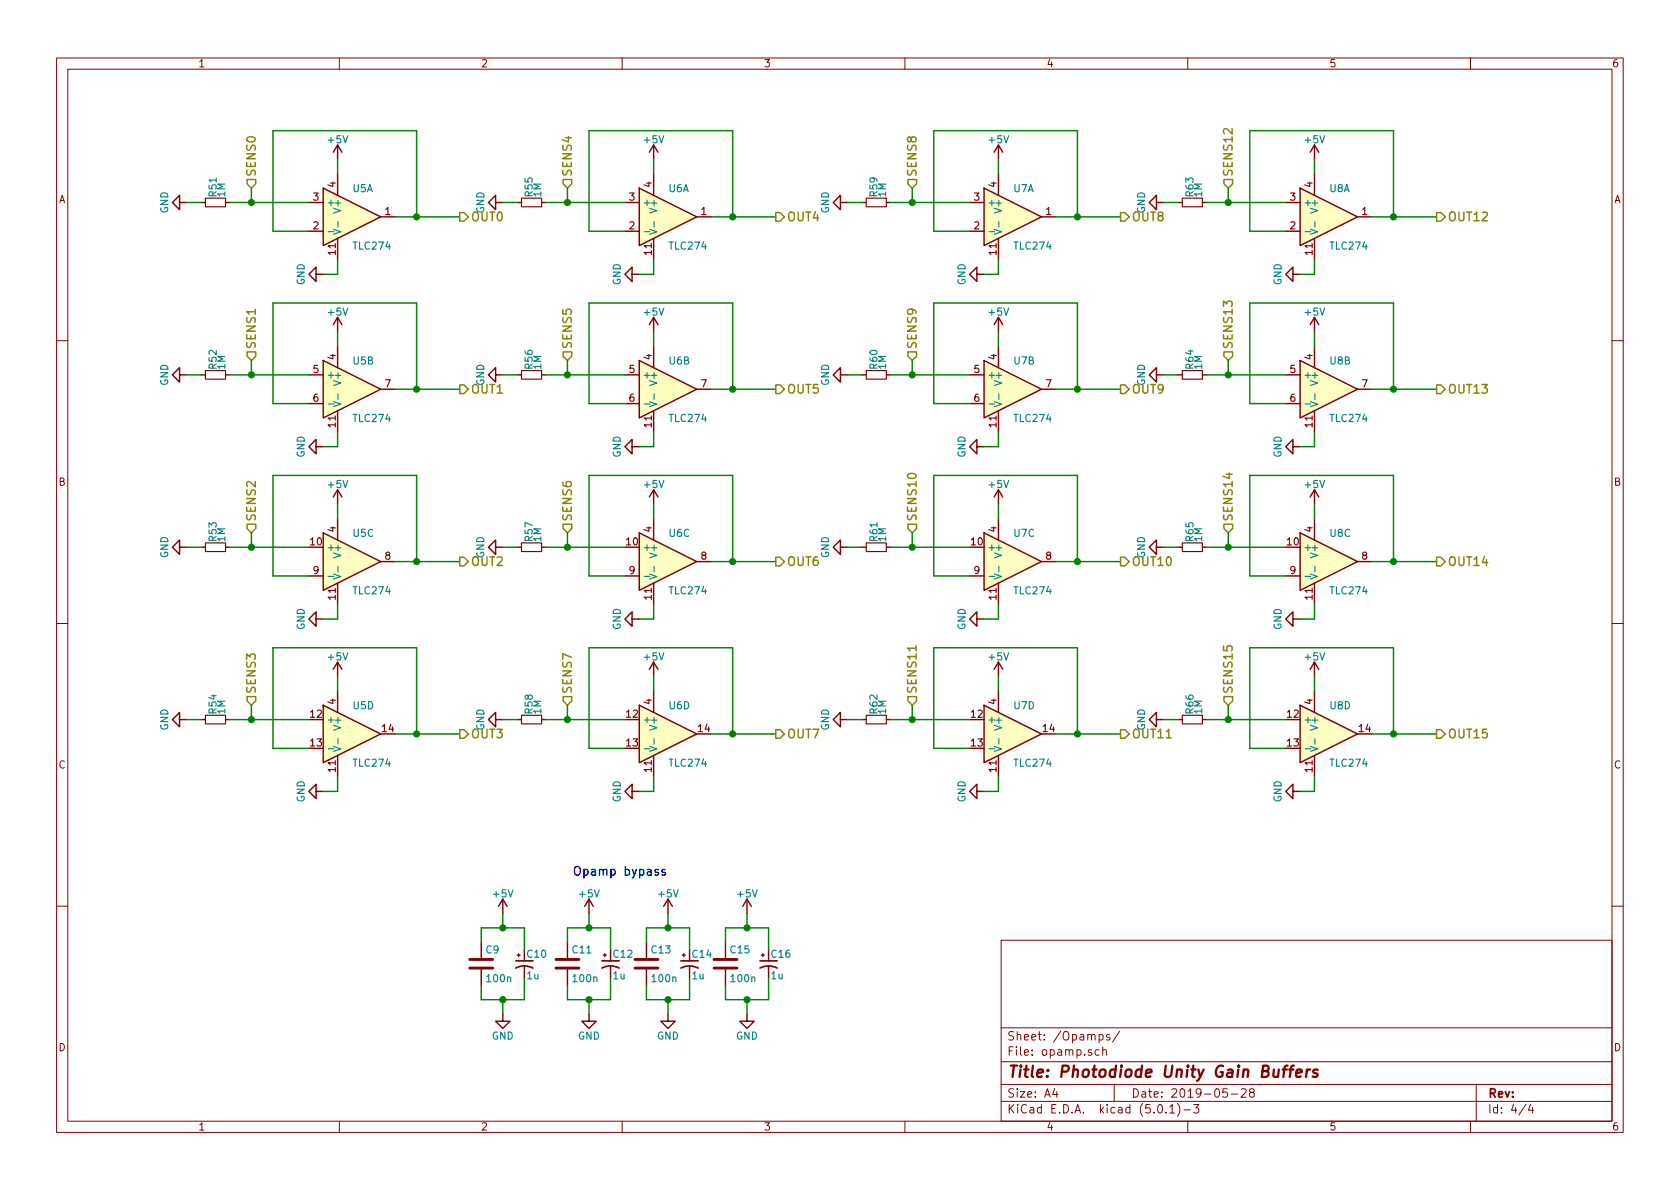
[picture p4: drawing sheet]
EESchema Schematic File Version 4
LIBS:reactive_table-cache
EELAYER 26 0
EELAYER END
$Descr A4 11693 8268
encoding utf-8
Sheet 4 4
Title "Photodiode Unity Gain Buffers"
Date "2019-05-28"
Rev ""
Comp ""
Comment1 ""
Comment2 ""
Comment3 ""
Comment4 ""
$EndDescr
$Comp
L linear:TLC274 U5
U 1 1
P 2450 1500
F 0 "U5" H 2450 1700 50  0000 L CNN
F 1 "TLC274" H 2450 1300 50  0000 L CNN
F 2 "Housings_SSOP:TSSOP-14_4.4x5mm_Pitch0.65mm" H 2400 1600 50  0001 C CNN
F 3 "" H 2500 1700 50  0001 C CNN
	1    2450 1500
	1    0    0    -1  
$EndComp
$Comp
L linear:TLC274 U5
U 2 1
P 2450 2700
F 0 "U5" H 2450 2900 50  0000 L CNN
F 1 "TLC274" H 2450 2500 50  0000 L CNN
F 2 "Housings_SSOP:TSSOP-14_4.4x5mm_Pitch0.65mm" H 2400 2800 50  0001 C CNN
F 3 "" H 2500 2900 50  0001 C CNN
	2    2450 2700
	1    0    0    -1  
$EndComp
$Comp
L linear:TLC274 U5
U 3 1
P 2450 3900
F 0 "U5" H 2450 4100 50  0000 L CNN
F 1 "TLC274" H 2450 3700 50  0000 L CNN
F 2 "Housings_SSOP:TSSOP-14_4.4x5mm_Pitch0.65mm" H 2400 4000 50  0001 C CNN
F 3 "" H 2500 4100 50  0001 C CNN
	3    2450 3900
	1    0    0    -1  
$EndComp
$Comp
L linear:TLC274 U5
U 4 1
P 2450 5100
F 0 "U5" H 2450 5300 50  0000 L CNN
F 1 "TLC274" H 2450 4900 50  0000 L CNN
F 2 "Housings_SSOP:TSSOP-14_4.4x5mm_Pitch0.65mm" H 2400 5200 50  0001 C CNN
F 3 "" H 2500 5300 50  0001 C CNN
	4    2450 5100
	1    0    0    -1  
$EndComp
$Comp
L power:GND #PWR071
U 1 1
P 2250 5500
F 0 "#PWR071" H 2250 5250 50  0001 C CNN
F 1 "GND" H 2250 5350 50  0000 C CNN
F 2 "" H 2250 5500 50  0001 C CNN
F 3 "" H 2250 5500 50  0001 C CNN
	1    2250 5500
	0    1    1    0   
$EndComp
$Comp
L power:GND #PWR072
U 1 1
P 2250 4300
F 0 "#PWR072" H 2250 4050 50  0001 C CNN
F 1 "GND" H 2250 4150 50  0000 C CNN
F 2 "" H 2250 4300 50  0001 C CNN
F 3 "" H 2250 4300 50  0001 C CNN
	1    2250 4300
	0    1    1    0   
$EndComp
$Comp
L power:GND #PWR073
U 1 1
P 2250 3100
F 0 "#PWR073" H 2250 2850 50  0001 C CNN
F 1 "GND" H 2250 2950 50  0000 C CNN
F 2 "" H 2250 3100 50  0001 C CNN
F 3 "" H 2250 3100 50  0001 C CNN
	1    2250 3100
	0    1    1    0   
$EndComp
$Comp
L power:GND #PWR074
U 1 1
P 2250 1900
F 0 "#PWR074" H 2250 1650 50  0001 C CNN
F 1 "GND" H 2250 1750 50  0000 C CNN
F 2 "" H 2250 1900 50  0001 C CNN
F 3 "" H 2250 1900 50  0001 C CNN
	1    2250 1900
	0    1    1    0   
$EndComp
$Comp
L power:+5V #PWR075
U 1 1
P 2350 4700
F 0 "#PWR075" H 2350 4550 50  0001 C CNN
F 1 "+5V" H 2350 4840 50  0000 C CNN
F 2 "" H 2350 4700 50  0001 C CNN
F 3 "" H 2350 4700 50  0001 C CNN
	1    2350 4700
	1    0    0    -1  
$EndComp
$Comp
L power:+5V #PWR076
U 1 1
P 2350 3500
F 0 "#PWR076" H 2350 3350 50  0001 C CNN
F 1 "+5V" H 2350 3640 50  0000 C CNN
F 2 "" H 2350 3500 50  0001 C CNN
F 3 "" H 2350 3500 50  0001 C CNN
	1    2350 3500
	1    0    0    -1  
$EndComp
$Comp
L power:+5V #PWR077
U 1 1
P 2350 2300
F 0 "#PWR077" H 2350 2150 50  0001 C CNN
F 1 "+5V" H 2350 2440 50  0000 C CNN
F 2 "" H 2350 2300 50  0001 C CNN
F 3 "" H 2350 2300 50  0001 C CNN
	1    2350 2300
	1    0    0    -1  
$EndComp
$Comp
L power:+5V #PWR078
U 1 1
P 2350 1100
F 0 "#PWR078" H 2350 950 50  0001 C CNN
F 1 "+5V" H 2350 1240 50  0000 C CNN
F 2 "" H 2350 1100 50  0001 C CNN
F 3 "" H 2350 1100 50  0001 C CNN
	1    2350 1100
	1    0    0    -1  
$EndComp
Wire Wire Line
	2350 1200 2350 1100
Wire Wire Line
	2350 2300 2350 2400
Wire Wire Line
	2350 3500 2350 3600
Wire Wire Line
	2350 4700 2350 4800
$Comp
L Device:R_Small R51
U 1 1
P 1500 1400
F 0 "R51" H 1530 1420 50  0000 L CNN
F 1 "1M" H 1530 1360 50  0000 L CNN
F 2 "Resistors_SMD:R_0805_HandSoldering" H 1500 1400 50  0001 C CNN
F 3 "" H 1500 1400 50  0001 C CNN
	1    1500 1400
	0    -1   -1   0   
$EndComp
$Comp
L power:GND #PWR079
U 1 1
P 1300 1400
F 0 "#PWR079" H 1300 1150 50  0001 C CNN
F 1 "GND" H 1300 1250 50  0000 C CNN
F 2 "" H 1300 1400 50  0001 C CNN
F 3 "" H 1300 1400 50  0001 C CNN
	1    1300 1400
	0    1    1    0   
$EndComp
Wire Wire Line
	1300 1400 1400 1400
Wire Wire Line
	2750 1500 2900 1500
Wire Wire Line
	2900 1500 2900 900 
Wire Wire Line
	2900 900  1900 900 
Wire Wire Line
	1900 900  1900 1600
Wire Wire Line
	1900 1600 2150 1600
Connection ~ 2900 1500
$Comp
L Device:R_Small R52
U 1 1
P 1500 2600
F 0 "R52" H 1530 2620 50  0000 L CNN
F 1 "1M" H 1530 2560 50  0000 L CNN
F 2 "Resistors_SMD:R_0805_HandSoldering" H 1500 2600 50  0001 C CNN
F 3 "" H 1500 2600 50  0001 C CNN
	1    1500 2600
	0    -1   -1   0   
$EndComp
$Comp
L power:GND #PWR080
U 1 1
P 1300 2600
F 0 "#PWR080" H 1300 2350 50  0001 C CNN
F 1 "GND" H 1300 2450 50  0000 C CNN
F 2 "" H 1300 2600 50  0001 C CNN
F 3 "" H 1300 2600 50  0001 C CNN
	1    1300 2600
	0    1    1    0   
$EndComp
Wire Wire Line
	1300 2600 1400 2600
$Comp
L Device:R_Small R53
U 1 1
P 1500 3800
F 0 "R53" H 1530 3820 50  0000 L CNN
F 1 "1M" H 1530 3760 50  0000 L CNN
F 2 "Resistors_SMD:R_0805_HandSoldering" H 1500 3800 50  0001 C CNN
F 3 "" H 1500 3800 50  0001 C CNN
	1    1500 3800
	0    -1   -1   0   
$EndComp
Wire Wire Line
	1600 3800 1750 3800
$Comp
L power:GND #PWR081
U 1 1
P 1300 3800
F 0 "#PWR081" H 1300 3550 50  0001 C CNN
F 1 "GND" H 1300 3650 50  0000 C CNN
F 2 "" H 1300 3800 50  0001 C CNN
F 3 "" H 1300 3800 50  0001 C CNN
	1    1300 3800
	0    1    1    0   
$EndComp
Wire Wire Line
	1300 3800 1400 3800
$Comp
L Device:R_Small R54
U 1 1
P 1500 5000
F 0 "R54" H 1530 5020 50  0000 L CNN
F 1 "1M" H 1530 4960 50  0000 L CNN
F 2 "Resistors_SMD:R_0805_HandSoldering" H 1500 5000 50  0001 C CNN
F 3 "" H 1500 5000 50  0001 C CNN
	1    1500 5000
	0    -1   -1   0   
$EndComp
Wire Wire Line
	1600 5000 1750 5000
$Comp
L power:GND #PWR082
U 1 1
P 1300 5000
F 0 "#PWR082" H 1300 4750 50  0001 C CNN
F 1 "GND" H 1300 4850 50  0000 C CNN
F 2 "" H 1300 5000 50  0001 C CNN
F 3 "" H 1300 5000 50  0001 C CNN
	1    1300 5000
	0    1    1    0   
$EndComp
Wire Wire Line
	1300 5000 1400 5000
Wire Wire Line
	2750 2700 2900 2700
Wire Wire Line
	2750 3900 2900 3900
Wire Wire Line
	2750 5100 2900 5100
Wire Wire Line
	2900 2700 2900 2100
Wire Wire Line
	2900 2100 1900 2100
Wire Wire Line
	1900 2100 1900 2800
Wire Wire Line
	1900 2800 2150 2800
Connection ~ 2900 2700
Wire Wire Line
	2250 1900 2350 1900
Wire Wire Line
	2350 1900 2350 1800
Wire Wire Line
	2250 3100 2350 3100
Wire Wire Line
	2350 3100 2350 3000
Wire Wire Line
	2250 4300 2350 4300
Wire Wire Line
	2350 4300 2350 4200
Wire Wire Line
	2250 5500 2350 5500
Wire Wire Line
	2350 5500 2350 5400
Wire Wire Line
	2900 3900 2900 3300
Wire Wire Line
	2900 3300 1900 3300
Wire Wire Line
	1900 3300 1900 4000
Wire Wire Line
	1900 4000 2150 4000
Connection ~ 2900 3900
Wire Wire Line
	2900 5100 2900 4500
Wire Wire Line
	2900 4500 1900 4500
Wire Wire Line
	1900 4500 1900 5200
Wire Wire Line
	1900 5200 2150 5200
Connection ~ 2900 5100
$Comp
L linear:TLC274 U6
U 1 1
P 4650 1500
F 0 "U6" H 4650 1700 50  0000 L CNN
F 1 "TLC274" H 4650 1300 50  0000 L CNN
F 2 "Housings_SSOP:TSSOP-14_4.4x5mm_Pitch0.65mm" H 4600 1600 50  0001 C CNN
F 3 "" H 4700 1700 50  0001 C CNN
	1    4650 1500
	1    0    0    -1  
$EndComp
$Comp
L linear:TLC274 U6
U 2 1
P 4650 2700
F 0 "U6" H 4650 2900 50  0000 L CNN
F 1 "TLC274" H 4650 2500 50  0000 L CNN
F 2 "Housings_SSOP:TSSOP-14_4.4x5mm_Pitch0.65mm" H 4600 2800 50  0001 C CNN
F 3 "" H 4700 2900 50  0001 C CNN
	2    4650 2700
	1    0    0    -1  
$EndComp
$Comp
L linear:TLC274 U6
U 3 1
P 4650 3900
F 0 "U6" H 4650 4100 50  0000 L CNN
F 1 "TLC274" H 4650 3700 50  0000 L CNN
F 2 "Housings_SSOP:TSSOP-14_4.4x5mm_Pitch0.65mm" H 4600 4000 50  0001 C CNN
F 3 "" H 4700 4100 50  0001 C CNN
	3    4650 3900
	1    0    0    -1  
$EndComp
$Comp
L linear:TLC274 U6
U 4 1
P 4650 5100
F 0 "U6" H 4650 5300 50  0000 L CNN
F 1 "TLC274" H 4650 4900 50  0000 L CNN
F 2 "Housings_SSOP:TSSOP-14_4.4x5mm_Pitch0.65mm" H 4600 5200 50  0001 C CNN
F 3 "" H 4700 5300 50  0001 C CNN
	4    4650 5100
	1    0    0    -1  
$EndComp
$Comp
L power:GND #PWR083
U 1 1
P 4450 5500
F 0 "#PWR083" H 4450 5250 50  0001 C CNN
F 1 "GND" H 4450 5350 50  0000 C CNN
F 2 "" H 4450 5500 50  0001 C CNN
F 3 "" H 4450 5500 50  0001 C CNN
	1    4450 5500
	0    1    1    0   
$EndComp
$Comp
L power:GND #PWR084
U 1 1
P 4450 4300
F 0 "#PWR084" H 4450 4050 50  0001 C CNN
F 1 "GND" H 4450 4150 50  0000 C CNN
F 2 "" H 4450 4300 50  0001 C CNN
F 3 "" H 4450 4300 50  0001 C CNN
	1    4450 4300
	0    1    1    0   
$EndComp
$Comp
L power:GND #PWR085
U 1 1
P 4450 3100
F 0 "#PWR085" H 4450 2850 50  0001 C CNN
F 1 "GND" H 4450 2950 50  0000 C CNN
F 2 "" H 4450 3100 50  0001 C CNN
F 3 "" H 4450 3100 50  0001 C CNN
	1    4450 3100
	0    1    1    0   
$EndComp
$Comp
L power:GND #PWR086
U 1 1
P 4450 1900
F 0 "#PWR086" H 4450 1650 50  0001 C CNN
F 1 "GND" H 4450 1750 50  0000 C CNN
F 2 "" H 4450 1900 50  0001 C CNN
F 3 "" H 4450 1900 50  0001 C CNN
	1    4450 1900
	0    1    1    0   
$EndComp
$Comp
L power:+5V #PWR087
U 1 1
P 4550 4700
F 0 "#PWR087" H 4550 4550 50  0001 C CNN
F 1 "+5V" H 4550 4840 50  0000 C CNN
F 2 "" H 4550 4700 50  0001 C CNN
F 3 "" H 4550 4700 50  0001 C CNN
	1    4550 4700
	1    0    0    -1  
$EndComp
$Comp
L power:+5V #PWR088
U 1 1
P 4550 3500
F 0 "#PWR088" H 4550 3350 50  0001 C CNN
F 1 "+5V" H 4550 3640 50  0000 C CNN
F 2 "" H 4550 3500 50  0001 C CNN
F 3 "" H 4550 3500 50  0001 C CNN
	1    4550 3500
	1    0    0    -1  
$EndComp
$Comp
L power:+5V #PWR089
U 1 1
P 4550 2300
F 0 "#PWR089" H 4550 2150 50  0001 C CNN
F 1 "+5V" H 4550 2440 50  0000 C CNN
F 2 "" H 4550 2300 50  0001 C CNN
F 3 "" H 4550 2300 50  0001 C CNN
	1    4550 2300
	1    0    0    -1  
$EndComp
$Comp
L power:+5V #PWR090
U 1 1
P 4550 1100
F 0 "#PWR090" H 4550 950 50  0001 C CNN
F 1 "+5V" H 4550 1240 50  0000 C CNN
F 2 "" H 4550 1100 50  0001 C CNN
F 3 "" H 4550 1100 50  0001 C CNN
	1    4550 1100
	1    0    0    -1  
$EndComp
Wire Wire Line
	4550 1200 4550 1100
Wire Wire Line
	4550 2300 4550 2400
Wire Wire Line
	4550 3500 4550 3600
Wire Wire Line
	4550 4700 4550 4800
$Comp
L Device:R_Small R55
U 1 1
P 3700 1400
F 0 "R55" H 3730 1420 50  0000 L CNN
F 1 "1M" H 3730 1360 50  0000 L CNN
F 2 "Resistors_SMD:R_0805_HandSoldering" H 3700 1400 50  0001 C CNN
F 3 "" H 3700 1400 50  0001 C CNN
	1    3700 1400
	0    -1   -1   0   
$EndComp
Wire Wire Line
	3800 1400 3950 1400
$Comp
L power:GND #PWR091
U 1 1
P 3500 1400
F 0 "#PWR091" H 3500 1150 50  0001 C CNN
F 1 "GND" H 3500 1250 50  0000 C CNN
F 2 "" H 3500 1400 50  0001 C CNN
F 3 "" H 3500 1400 50  0001 C CNN
	1    3500 1400
	0    1    1    0   
$EndComp
Wire Wire Line
	3500 1400 3600 1400
Wire Wire Line
	4950 1500 5100 1500
Wire Wire Line
	5100 1500 5100 900 
Wire Wire Line
	5100 900  4100 900 
Wire Wire Line
	4100 900  4100 1600
Wire Wire Line
	4100 1600 4350 1600
Connection ~ 5100 1500
$Comp
L Device:R_Small R56
U 1 1
P 3700 2600
F 0 "R56" H 3730 2620 50  0000 L CNN
F 1 "1M" H 3730 2560 50  0000 L CNN
F 2 "Resistors_SMD:R_0805_HandSoldering" H 3700 2600 50  0001 C CNN
F 3 "" H 3700 2600 50  0001 C CNN
	1    3700 2600
	0    -1   -1   0   
$EndComp
Wire Wire Line
	3800 2600 3950 2600
$Comp
L power:GND #PWR092
U 1 1
P 3500 2600
F 0 "#PWR092" H 3500 2350 50  0001 C CNN
F 1 "GND" H 3500 2450 50  0000 C CNN
F 2 "" H 3500 2600 50  0001 C CNN
F 3 "" H 3500 2600 50  0001 C CNN
	1    3500 2600
	0    1    1    0   
$EndComp
Wire Wire Line
	3500 2600 3600 2600
$Comp
L Device:R_Small R57
U 1 1
P 3700 3800
F 0 "R57" H 3730 3820 50  0000 L CNN
F 1 "1M" H 3730 3760 50  0000 L CNN
F 2 "Resistors_SMD:R_0805_HandSoldering" H 3700 3800 50  0001 C CNN
F 3 "" H 3700 3800 50  0001 C CNN
	1    3700 3800
	0    -1   -1   0   
$EndComp
Wire Wire Line
	3800 3800 3950 3800
$Comp
L power:GND #PWR093
U 1 1
P 3500 3800
F 0 "#PWR093" H 3500 3550 50  0001 C CNN
F 1 "GND" H 3500 3650 50  0000 C CNN
F 2 "" H 3500 3800 50  0001 C CNN
F 3 "" H 3500 3800 50  0001 C CNN
	1    3500 3800
	0    1    1    0   
$EndComp
Wire Wire Line
	3500 3800 3600 3800
$Comp
L Device:R_Small R58
U 1 1
P 3700 5000
F 0 "R58" H 3730 5020 50  0000 L CNN
F 1 "1M" H 3730 4960 50  0000 L CNN
F 2 "Resistors_SMD:R_0805_HandSoldering" H 3700 5000 50  0001 C CNN
F 3 "" H 3700 5000 50  0001 C CNN
	1    3700 5000
	0    -1   -1   0   
$EndComp
Wire Wire Line
	3800 5000 3950 5000
$Comp
L power:GND #PWR094
U 1 1
P 3500 5000
F 0 "#PWR094" H 3500 4750 50  0001 C CNN
F 1 "GND" H 3500 4850 50  0000 C CNN
F 2 "" H 3500 5000 50  0001 C CNN
F 3 "" H 3500 5000 50  0001 C CNN
	1    3500 5000
	0    1    1    0   
$EndComp
Wire Wire Line
	3500 5000 3600 5000
Wire Wire Line
	4950 2700 5100 2700
Wire Wire Line
	4950 3900 5100 3900
Wire Wire Line
	4950 5100 5100 5100
Wire Wire Line
	5100 2700 5100 2100
Wire Wire Line
	5100 2100 4100 2100
Wire Wire Line
	4100 2100 4100 2800
Wire Wire Line
	4100 2800 4350 2800
Connection ~ 5100 2700
Wire Wire Line
	4450 1900 4550 1900
Wire Wire Line
	4550 1900 4550 1800
Wire Wire Line
	4450 3100 4550 3100
Wire Wire Line
	4550 3100 4550 3000
Wire Wire Line
	4450 4300 4550 4300
Wire Wire Line
	4550 4300 4550 4200
Wire Wire Line
	4450 5500 4550 5500
Wire Wire Line
	4550 5500 4550 5400
Wire Wire Line
	5100 3900 5100 3300
Wire Wire Line
	5100 3300 4100 3300
Wire Wire Line
	4100 3300 4100 4000
Wire Wire Line
	4100 4000 4350 4000
Connection ~ 5100 3900
Wire Wire Line
	5100 5100 5100 4500
Wire Wire Line
	5100 4500 4100 4500
Wire Wire Line
	4100 4500 4100 5200
Wire Wire Line
	4100 5200 4350 5200
Connection ~ 5100 5100
Text HLabel 1750 3700 1    60   Input ~ 0
SENS2
Text HLabel 1750 4900 1    60   Input ~ 0
SENS3
Text HLabel 3950 1300 1    60   Input ~ 0
SENS4
Text HLabel 3950 2500 1    60   Input ~ 0
SENS5
Text HLabel 3950 3700 1    60   Input ~ 0
SENS6
Text HLabel 3950 4900 1    60   Input ~ 0
SENS7
$Comp
L linear:TLC274 U7
U 1 1
P 7050 1500
F 0 "U7" H 7050 1700 50  0000 L CNN
F 1 "TLC274" H 7050 1300 50  0000 L CNN
F 2 "Housings_SSOP:TSSOP-14_4.4x5mm_Pitch0.65mm" H 7000 1600 50  0001 C CNN
F 3 "" H 7100 1700 50  0001 C CNN
	1    7050 1500
	1    0    0    -1  
$EndComp
$Comp
L linear:TLC274 U7
U 2 1
P 7050 2700
F 0 "U7" H 7050 2900 50  0000 L CNN
F 1 "TLC274" H 7050 2500 50  0000 L CNN
F 2 "Housings_SSOP:TSSOP-14_4.4x5mm_Pitch0.65mm" H 7000 2800 50  0001 C CNN
F 3 "" H 7100 2900 50  0001 C CNN
	2    7050 2700
	1    0    0    -1  
$EndComp
$Comp
L linear:TLC274 U7
U 3 1
P 7050 3900
F 0 "U7" H 7050 4100 50  0000 L CNN
F 1 "TLC274" H 7050 3700 50  0000 L CNN
F 2 "Housings_SSOP:TSSOP-14_4.4x5mm_Pitch0.65mm" H 7000 4000 50  0001 C CNN
F 3 "" H 7100 4100 50  0001 C CNN
	3    7050 3900
	1    0    0    -1  
$EndComp
$Comp
L linear:TLC274 U7
U 4 1
P 7050 5100
F 0 "U7" H 7050 5300 50  0000 L CNN
F 1 "TLC274" H 7050 4900 50  0000 L CNN
F 2 "Housings_SSOP:TSSOP-14_4.4x5mm_Pitch0.65mm" H 7000 5200 50  0001 C CNN
F 3 "" H 7100 5300 50  0001 C CNN
	4    7050 5100
	1    0    0    -1  
$EndComp
$Comp
L power:GND #PWR095
U 1 1
P 6850 5500
F 0 "#PWR095" H 6850 5250 50  0001 C CNN
F 1 "GND" H 6850 5350 50  0000 C CNN
F 2 "" H 6850 5500 50  0001 C CNN
F 3 "" H 6850 5500 50  0001 C CNN
	1    6850 5500
	0    1    1    0   
$EndComp
$Comp
L power:GND #PWR096
U 1 1
P 6850 4300
F 0 "#PWR096" H 6850 4050 50  0001 C CNN
F 1 "GND" H 6850 4150 50  0000 C CNN
F 2 "" H 6850 4300 50  0001 C CNN
F 3 "" H 6850 4300 50  0001 C CNN
	1    6850 4300
	0    1    1    0   
$EndComp
$Comp
L power:GND #PWR097
U 1 1
P 6850 3100
F 0 "#PWR097" H 6850 2850 50  0001 C CNN
F 1 "GND" H 6850 2950 50  0000 C CNN
F 2 "" H 6850 3100 50  0001 C CNN
F 3 "" H 6850 3100 50  0001 C CNN
	1    6850 3100
	0    1    1    0   
$EndComp
$Comp
L power:GND #PWR098
U 1 1
P 6850 1900
F 0 "#PWR098" H 6850 1650 50  0001 C CNN
F 1 "GND" H 6850 1750 50  0000 C CNN
F 2 "" H 6850 1900 50  0001 C CNN
F 3 "" H 6850 1900 50  0001 C CNN
	1    6850 1900
	0    1    1    0   
$EndComp
$Comp
L power:+5V #PWR099
U 1 1
P 6950 4700
F 0 "#PWR099" H 6950 4550 50  0001 C CNN
F 1 "+5V" H 6950 4840 50  0000 C CNN
F 2 "" H 6950 4700 50  0001 C CNN
F 3 "" H 6950 4700 50  0001 C CNN
	1    6950 4700
	1    0    0    -1  
$EndComp
$Comp
L power:+5V #PWR0100
U 1 1
P 6950 3500
F 0 "#PWR0100" H 6950 3350 50  0001 C CNN
F 1 "+5V" H 6950 3640 50  0000 C CNN
F 2 "" H 6950 3500 50  0001 C CNN
F 3 "" H 6950 3500 50  0001 C CNN
	1    6950 3500
	1    0    0    -1  
$EndComp
$Comp
L power:+5V #PWR0101
U 1 1
P 6950 2300
F 0 "#PWR0101" H 6950 2150 50  0001 C CNN
F 1 "+5V" H 6950 2440 50  0000 C CNN
F 2 "" H 6950 2300 50  0001 C CNN
F 3 "" H 6950 2300 50  0001 C CNN
	1    6950 2300
	1    0    0    -1  
$EndComp
$Comp
L power:+5V #PWR0102
U 1 1
P 6950 1100
F 0 "#PWR0102" H 6950 950 50  0001 C CNN
F 1 "+5V" H 6950 1240 50  0000 C CNN
F 2 "" H 6950 1100 50  0001 C CNN
F 3 "" H 6950 1100 50  0001 C CNN
	1    6950 1100
	1    0    0    -1  
$EndComp
Wire Wire Line
	6950 1200 6950 1100
Wire Wire Line
	6950 2300 6950 2400
Wire Wire Line
	6950 3500 6950 3600
Wire Wire Line
	6950 4700 6950 4800
$Comp
L Device:R_Small R59
U 1 1
P 6100 1400
F 0 "R59" H 6130 1420 50  0000 L CNN
F 1 "1M" H 6130 1360 50  0000 L CNN
F 2 "Resistors_SMD:R_0805_HandSoldering" H 6100 1400 50  0001 C CNN
F 3 "" H 6100 1400 50  0001 C CNN
	1    6100 1400
	0    -1   -1   0   
$EndComp
Wire Wire Line
	6200 1400 6350 1400
$Comp
L power:GND #PWR0103
U 1 1
P 5900 1400
F 0 "#PWR0103" H 5900 1150 50  0001 C CNN
F 1 "GND" H 5900 1250 50  0000 C CNN
F 2 "" H 5900 1400 50  0001 C CNN
F 3 "" H 5900 1400 50  0001 C CNN
	1    5900 1400
	0    1    1    0   
$EndComp
Wire Wire Line
	5900 1400 6000 1400
Wire Wire Line
	7350 1500 7500 1500
Wire Wire Line
	7500 1500 7500 900 
Wire Wire Line
	7500 900  6500 900 
Wire Wire Line
	6500 900  6500 1600
Wire Wire Line
	6500 1600 6750 1600
Connection ~ 7500 1500
$Comp
L Device:R_Small R60
U 1 1
P 6100 2600
F 0 "R60" H 6130 2620 50  0000 L CNN
F 1 "1M" H 6130 2560 50  0000 L CNN
F 2 "Resistors_SMD:R_0805_HandSoldering" H 6100 2600 50  0001 C CNN
F 3 "" H 6100 2600 50  0001 C CNN
	1    6100 2600
	0    -1   -1   0   
$EndComp
Wire Wire Line
	6200 2600 6350 2600
$Comp
L power:GND #PWR0104
U 1 1
P 5900 2600
F 0 "#PWR0104" H 5900 2350 50  0001 C CNN
F 1 "GND" H 5900 2450 50  0000 C CNN
F 2 "" H 5900 2600 50  0001 C CNN
F 3 "" H 5900 2600 50  0001 C CNN
	1    5900 2600
	0    1    1    0   
$EndComp
Wire Wire Line
	5900 2600 6000 2600
$Comp
L Device:R_Small R61
U 1 1
P 6100 3800
F 0 "R61" H 6130 3820 50  0000 L CNN
F 1 "1M" H 6130 3760 50  0000 L CNN
F 2 "Resistors_SMD:R_0805_HandSoldering" H 6100 3800 50  0001 C CNN
F 3 "" H 6100 3800 50  0001 C CNN
	1    6100 3800
	0    -1   -1   0   
$EndComp
Wire Wire Line
	6200 3800 6350 3800
$Comp
L power:GND #PWR0105
U 1 1
P 5900 3800
F 0 "#PWR0105" H 5900 3550 50  0001 C CNN
F 1 "GND" H 5900 3650 50  0000 C CNN
F 2 "" H 5900 3800 50  0001 C CNN
F 3 "" H 5900 3800 50  0001 C CNN
	1    5900 3800
	0    1    1    0   
$EndComp
Wire Wire Line
	5900 3800 6000 3800
$Comp
L Device:R_Small R62
U 1 1
P 6100 5000
F 0 "R62" H 6130 5020 50  0000 L CNN
F 1 "1M" H 6130 4960 50  0000 L CNN
F 2 "Resistors_SMD:R_0805_HandSoldering" H 6100 5000 50  0001 C CNN
F 3 "" H 6100 5000 50  0001 C CNN
	1    6100 5000
	0    -1   -1   0   
$EndComp
Wire Wire Line
	6200 5000 6350 5000
$Comp
L power:GND #PWR0106
U 1 1
P 5900 5000
F 0 "#PWR0106" H 5900 4750 50  0001 C CNN
F 1 "GND" H 5900 4850 50  0000 C CNN
F 2 "" H 5900 5000 50  0001 C CNN
F 3 "" H 5900 5000 50  0001 C CNN
	1    5900 5000
	0    1    1    0   
$EndComp
Wire Wire Line
	5900 5000 6000 5000
Wire Wire Line
	7350 2700 7500 2700
Wire Wire Line
	7350 3900 7500 3900
Wire Wire Line
	7350 5100 7500 5100
Wire Wire Line
	7500 2700 7500 2100
Wire Wire Line
	7500 2100 6500 2100
Wire Wire Line
	6500 2100 6500 2800
Wire Wire Line
	6500 2800 6750 2800
Connection ~ 7500 2700
Wire Wire Line
	6850 1900 6950 1900
Wire Wire Line
	6950 1900 6950 1800
Wire Wire Line
	6850 3100 6950 3100
Wire Wire Line
	6950 3100 6950 3000
Wire Wire Line
	6850 4300 6950 4300
Wire Wire Line
	6950 4300 6950 4200
Wire Wire Line
	6850 5500 6950 5500
Wire Wire Line
	6950 5500 6950 5400
Wire Wire Line
	7500 3900 7500 3300
Wire Wire Line
	7500 3300 6500 3300
Wire Wire Line
	6500 3300 6500 4000
Wire Wire Line
	6500 4000 6750 4000
Connection ~ 7500 3900
Wire Wire Line
	7500 5100 7500 4500
Wire Wire Line
	7500 4500 6500 4500
Wire Wire Line
	6500 4500 6500 5200
Wire Wire Line
	6500 5200 6750 5200
Connection ~ 7500 5100
$Comp
L linear:TLC274 U8
U 1 1
P 9250 1500
F 0 "U8" H 9250 1700 50  0000 L CNN
F 1 "TLC274" H 9250 1300 50  0000 L CNN
F 2 "Housings_SSOP:TSSOP-14_4.4x5mm_Pitch0.65mm" H 9200 1600 50  0001 C CNN
F 3 "" H 9300 1700 50  0001 C CNN
	1    9250 1500
	1    0    0    -1  
$EndComp
$Comp
L linear:TLC274 U8
U 2 1
P 9250 2700
F 0 "U8" H 9250 2900 50  0000 L CNN
F 1 "TLC274" H 9250 2500 50  0000 L CNN
F 2 "Housings_SSOP:TSSOP-14_4.4x5mm_Pitch0.65mm" H 9200 2800 50  0001 C CNN
F 3 "" H 9300 2900 50  0001 C CNN
	2    9250 2700
	1    0    0    -1  
$EndComp
$Comp
L linear:TLC274 U8
U 3 1
P 9250 3900
F 0 "U8" H 9250 4100 50  0000 L CNN
F 1 "TLC274" H 9250 3700 50  0000 L CNN
F 2 "Housings_SSOP:TSSOP-14_4.4x5mm_Pitch0.65mm" H 9200 4000 50  0001 C CNN
F 3 "" H 9300 4100 50  0001 C CNN
	3    9250 3900
	1    0    0    -1  
$EndComp
$Comp
L linear:TLC274 U8
U 4 1
P 9250 5100
F 0 "U8" H 9250 5300 50  0000 L CNN
F 1 "TLC274" H 9250 4900 50  0000 L CNN
F 2 "Housings_SSOP:TSSOP-14_4.4x5mm_Pitch0.65mm" H 9200 5200 50  0001 C CNN
F 3 "" H 9300 5300 50  0001 C CNN
	4    9250 5100
	1    0    0    -1  
$EndComp
$Comp
L power:GND #PWR0107
U 1 1
P 9050 5500
F 0 "#PWR0107" H 9050 5250 50  0001 C CNN
F 1 "GND" H 9050 5350 50  0000 C CNN
F 2 "" H 9050 5500 50  0001 C CNN
F 3 "" H 9050 5500 50  0001 C CNN
	1    9050 5500
	0    1    1    0   
$EndComp
$Comp
L power:GND #PWR0108
U 1 1
P 9050 4300
F 0 "#PWR0108" H 9050 4050 50  0001 C CNN
F 1 "GND" H 9050 4150 50  0000 C CNN
F 2 "" H 9050 4300 50  0001 C CNN
F 3 "" H 9050 4300 50  0001 C CNN
	1    9050 4300
	0    1    1    0   
$EndComp
$Comp
L power:GND #PWR0109
U 1 1
P 9050 3100
F 0 "#PWR0109" H 9050 2850 50  0001 C CNN
F 1 "GND" H 9050 2950 50  0000 C CNN
F 2 "" H 9050 3100 50  0001 C CNN
F 3 "" H 9050 3100 50  0001 C CNN
	1    9050 3100
	0    1    1    0   
$EndComp
$Comp
L power:GND #PWR0110
U 1 1
P 9050 1900
F 0 "#PWR0110" H 9050 1650 50  0001 C CNN
F 1 "GND" H 9050 1750 50  0000 C CNN
F 2 "" H 9050 1900 50  0001 C CNN
F 3 "" H 9050 1900 50  0001 C CNN
	1    9050 1900
	0    1    1    0   
$EndComp
$Comp
L power:+5V #PWR0111
U 1 1
P 9150 4700
F 0 "#PWR0111" H 9150 4550 50  0001 C CNN
F 1 "+5V" H 9150 4840 50  0000 C CNN
F 2 "" H 9150 4700 50  0001 C CNN
F 3 "" H 9150 4700 50  0001 C CNN
	1    9150 4700
	1    0    0    -1  
$EndComp
$Comp
L power:+5V #PWR0112
U 1 1
P 9150 3500
F 0 "#PWR0112" H 9150 3350 50  0001 C CNN
F 1 "+5V" H 9150 3640 50  0000 C CNN
F 2 "" H 9150 3500 50  0001 C CNN
F 3 "" H 9150 3500 50  0001 C CNN
	1    9150 3500
	1    0    0    -1  
$EndComp
$Comp
L power:+5V #PWR0113
U 1 1
P 9150 2300
F 0 "#PWR0113" H 9150 2150 50  0001 C CNN
F 1 "+5V" H 9150 2440 50  0000 C CNN
F 2 "" H 9150 2300 50  0001 C CNN
F 3 "" H 9150 2300 50  0001 C CNN
	1    9150 2300
	1    0    0    -1  
$EndComp
$Comp
L power:+5V #PWR0114
U 1 1
P 9150 1100
F 0 "#PWR0114" H 9150 950 50  0001 C CNN
F 1 "+5V" H 9150 1240 50  0000 C CNN
F 2 "" H 9150 1100 50  0001 C CNN
F 3 "" H 9150 1100 50  0001 C CNN
	1    9150 1100
	1    0    0    -1  
$EndComp
Wire Wire Line
	9150 1200 9150 1100
Wire Wire Line
	9150 2300 9150 2400
Wire Wire Line
	9150 3500 9150 3600
Wire Wire Line
	9150 4700 9150 4800
$Comp
L Device:R_Small R63
U 1 1
P 8300 1400
F 0 "R63" H 8330 1420 50  0000 L CNN
F 1 "1M" H 8330 1360 50  0000 L CNN
F 2 "Resistors_SMD:R_0805_HandSoldering" H 8300 1400 50  0001 C CNN
F 3 "" H 8300 1400 50  0001 C CNN
	1    8300 1400
	0    -1   -1   0   
$EndComp
Wire Wire Line
	8400 1400 8550 1400
$Comp
L power:GND #PWR0115
U 1 1
P 8100 1400
F 0 "#PWR0115" H 8100 1150 50  0001 C CNN
F 1 "GND" H 8100 1250 50  0000 C CNN
F 2 "" H 8100 1400 50  0001 C CNN
F 3 "" H 8100 1400 50  0001 C CNN
	1    8100 1400
	0    1    1    0   
$EndComp
Wire Wire Line
	8100 1400 8200 1400
Wire Wire Line
	9550 1500 9700 1500
Wire Wire Line
	9700 1500 9700 900 
Wire Wire Line
	9700 900  8700 900 
Wire Wire Line
	8700 900  8700 1600
Wire Wire Line
	8700 1600 8950 1600
Connection ~ 9700 1500
$Comp
L Device:R_Small R64
U 1 1
P 8300 2600
F 0 "R64" H 8330 2620 50  0000 L CNN
F 1 "1M" H 8330 2560 50  0000 L CNN
F 2 "Resistors_SMD:R_0805_HandSoldering" H 8300 2600 50  0001 C CNN
F 3 "" H 8300 2600 50  0001 C CNN
	1    8300 2600
	0    -1   -1   0   
$EndComp
Wire Wire Line
	8400 2600 8550 2600
$Comp
L power:GND #PWR0116
U 1 1
P 8100 2600
F 0 "#PWR0116" H 8100 2350 50  0001 C CNN
F 1 "GND" H 8100 2450 50  0000 C CNN
F 2 "" H 8100 2600 50  0001 C CNN
F 3 "" H 8100 2600 50  0001 C CNN
	1    8100 2600
	0    1    1    0   
$EndComp
Wire Wire Line
	8100 2600 8200 2600
$Comp
L Device:R_Small R65
U 1 1
P 8300 3800
F 0 "R65" H 8330 3820 50  0000 L CNN
F 1 "1M" H 8330 3760 50  0000 L CNN
F 2 "Resistors_SMD:R_0805_HandSoldering" H 8300 3800 50  0001 C CNN
F 3 "" H 8300 3800 50  0001 C CNN
	1    8300 3800
	0    -1   -1   0   
$EndComp
Wire Wire Line
	8400 3800 8550 3800
$Comp
L power:GND #PWR0117
U 1 1
P 8100 3800
F 0 "#PWR0117" H 8100 3550 50  0001 C CNN
F 1 "GND" H 8100 3650 50  0000 C CNN
F 2 "" H 8100 3800 50  0001 C CNN
F 3 "" H 8100 3800 50  0001 C CNN
	1    8100 3800
	0    1    1    0   
$EndComp
Wire Wire Line
	8100 3800 8200 3800
$Comp
L Device:R_Small R66
U 1 1
P 8300 5000
F 0 "R66" H 8330 5020 50  0000 L CNN
F 1 "1M" H 8330 4960 50  0000 L CNN
F 2 "Resistors_SMD:R_0805_HandSoldering" H 8300 5000 50  0001 C CNN
F 3 "" H 8300 5000 50  0001 C CNN
	1    8300 5000
	0    -1   -1   0   
$EndComp
Wire Wire Line
	8400 5000 8550 5000
$Comp
L power:GND #PWR0118
U 1 1
P 8100 5000
F 0 "#PWR0118" H 8100 4750 50  0001 C CNN
F 1 "GND" H 8100 4850 50  0000 C CNN
F 2 "" H 8100 5000 50  0001 C CNN
F 3 "" H 8100 5000 50  0001 C CNN
	1    8100 5000
	0    1    1    0   
$EndComp
Wire Wire Line
	8100 5000 8200 5000
Wire Wire Line
	9550 2700 9700 2700
Wire Wire Line
	9550 3900 9700 3900
Wire Wire Line
	9550 5100 9700 5100
Wire Wire Line
	9700 2700 9700 2100
Wire Wire Line
	9700 2100 8700 2100
Wire Wire Line
	8700 2100 8700 2800
Wire Wire Line
	8700 2800 8950 2800
Connection ~ 9700 2700
Wire Wire Line
	9050 1900 9150 1900
Wire Wire Line
	9150 1900 9150 1800
Wire Wire Line
	9050 3100 9150 3100
Wire Wire Line
	9150 3100 9150 3000
Wire Wire Line
	9050 4300 9150 4300
Wire Wire Line
	9150 4300 9150 4200
Wire Wire Line
	9050 5500 9150 5500
Wire Wire Line
	9150 5500 9150 5400
Wire Wire Line
	9700 3900 9700 3300
Wire Wire Line
	9700 3300 8700 3300
Wire Wire Line
	8700 3300 8700 4000
Wire Wire Line
	8700 4000 8950 4000
Connection ~ 9700 3900
Wire Wire Line
	9700 5100 9700 4500
Wire Wire Line
	9700 4500 8700 4500
Wire Wire Line
	8700 4500 8700 5200
Wire Wire Line
	8700 5200 8950 5200
Connection ~ 9700 5100
Text HLabel 6350 1300 1    60   Input ~ 0
SENS8
Text HLabel 6350 2500 1    60   Input ~ 0
SENS9
Text HLabel 6350 3700 1    60   Input ~ 0
SENS10
Text HLabel 6350 4900 1    60   Input ~ 0
SENS11
Text HLabel 8550 1300 1    60   Input ~ 0
SENS12
Text HLabel 8550 2500 1    60   Input ~ 0
SENS13
Text HLabel 8550 3700 1    60   Input ~ 0
SENS14
Text HLabel 8550 4900 1    60   Input ~ 0
SENS15
$Comp
L Device:C C9
U 1 1
P 3350 6700
F 0 "C9" H 3375 6800 50  0000 L CNN
F 1 "100n" H 3375 6600 50  0000 L CNN
F 2 "Capacitors_SMD:C_0805_HandSoldering" H 3388 6550 50  0001 C CNN
F 3 "" H 3350 6700 50  0001 C CNN
	1    3350 6700
	1    0    0    -1  
$EndComp
$Comp
L Device:CP1_Small C10
U 1 1
P 3650 6700
F 0 "C10" H 3660 6770 50  0000 L CNN
F 1 "1u" H 3660 6620 50  0000 L CNN
F 2 "Capacitors_ThroughHole:CP_Radial_D5.0mm_P2.00mm" H 3650 6700 50  0001 C CNN
F 3 "" H 3650 6700 50  0001 C CNN
	1    3650 6700
	1    0    0    -1  
$EndComp
Wire Wire Line
	3350 6550 3350 6450
Wire Wire Line
	3350 6450 3500 6450
Wire Wire Line
	3650 6450 3650 6600
Wire Wire Line
	3350 6850 3350 6950
Wire Wire Line
	3350 6950 3500 6950
Wire Wire Line
	3650 6950 3650 6800
Wire Wire Line
	3500 6950 3500 7050
Connection ~ 3500 6950
Wire Wire Line
	3500 6450 3500 6350
Connection ~ 3500 6450
$Comp
L power:GND #PWR0119
U 1 1
P 3500 7050
F 0 "#PWR0119" H 3500 6800 50  0001 C CNN
F 1 "GND" H 3500 6900 50  0000 C CNN
F 2 "" H 3500 7050 50  0001 C CNN
F 3 "" H 3500 7050 50  0001 C CNN
	1    3500 7050
	1    0    0    -1  
$EndComp
$Comp
L power:+5V #PWR0120
U 1 1
P 3500 6350
F 0 "#PWR0120" H 3500 6200 50  0001 C CNN
F 1 "+5V" H 3500 6490 50  0000 C CNN
F 2 "" H 3500 6350 50  0001 C CNN
F 3 "" H 3500 6350 50  0001 C CNN
	1    3500 6350
	1    0    0    -1  
$EndComp
Text Notes 4650 6100 2    60   ~ 0
Opamp bypass
$Comp
L Device:C C11
U 1 1
P 3950 6700
F 0 "C11" H 3975 6800 50  0000 L CNN
F 1 "100n" H 3975 6600 50  0000 L CNN
F 2 "Capacitors_SMD:C_0805_HandSoldering" H 3988 6550 50  0001 C CNN
F 3 "" H 3950 6700 50  0001 C CNN
	1    3950 6700
	1    0    0    -1  
$EndComp
$Comp
L Device:CP1_Small C12
U 1 1
P 4250 6700
F 0 "C12" H 4260 6770 50  0000 L CNN
F 1 "1u" H 4260 6620 50  0000 L CNN
F 2 "Capacitors_ThroughHole:CP_Radial_D5.0mm_P2.00mm" H 4250 6700 50  0001 C CNN
F 3 "" H 4250 6700 50  0001 C CNN
	1    4250 6700
	1    0    0    -1  
$EndComp
Wire Wire Line
	3950 6550 3950 6450
Wire Wire Line
	3950 6450 4100 6450
Wire Wire Line
	4250 6450 4250 6600
Wire Wire Line
	3950 6850 3950 6950
Wire Wire Line
	3950 6950 4100 6950
Wire Wire Line
	4250 6950 4250 6800
Wire Wire Line
	4100 6950 4100 7050
Connection ~ 4100 6950
Wire Wire Line
	4100 6450 4100 6350
Connection ~ 4100 6450
$Comp
L power:GND #PWR0121
U 1 1
P 4100 7050
F 0 "#PWR0121" H 4100 6800 50  0001 C CNN
F 1 "GND" H 4100 6900 50  0000 C CNN
F 2 "" H 4100 7050 50  0001 C CNN
F 3 "" H 4100 7050 50  0001 C CNN
	1    4100 7050
	1    0    0    -1  
$EndComp
$Comp
L power:+5V #PWR0122
U 1 1
P 4100 6350
F 0 "#PWR0122" H 4100 6200 50  0001 C CNN
F 1 "+5V" H 4100 6490 50  0000 C CNN
F 2 "" H 4100 6350 50  0001 C CNN
F 3 "" H 4100 6350 50  0001 C CNN
	1    4100 6350
	1    0    0    -1  
$EndComp
$Comp
L Device:C C13
U 1 1
P 4500 6700
F 0 "C13" H 4525 6800 50  0000 L CNN
F 1 "100n" H 4525 6600 50  0000 L CNN
F 2 "Capacitors_SMD:C_0805_HandSoldering" H 4538 6550 50  0001 C CNN
F 3 "" H 4500 6700 50  0001 C CNN
	1    4500 6700
	1    0    0    -1  
$EndComp
$Comp
L Device:CP1_Small C14
U 1 1
P 4800 6700
F 0 "C14" H 4810 6770 50  0000 L CNN
F 1 "1u" H 4810 6620 50  0000 L CNN
F 2 "Capacitors_ThroughHole:CP_Radial_D5.0mm_P2.00mm" H 4800 6700 50  0001 C CNN
F 3 "" H 4800 6700 50  0001 C CNN
	1    4800 6700
	1    0    0    -1  
$EndComp
Wire Wire Line
	4500 6550 4500 6450
Wire Wire Line
	4500 6450 4650 6450
Wire Wire Line
	4800 6450 4800 6600
Wire Wire Line
	4500 6850 4500 6950
Wire Wire Line
	4500 6950 4650 6950
Wire Wire Line
	4800 6950 4800 6800
Wire Wire Line
	4650 6950 4650 7050
Connection ~ 4650 6950
Wire Wire Line
	4650 6450 4650 6350
Connection ~ 4650 6450
$Comp
L power:GND #PWR0123
U 1 1
P 4650 7050
F 0 "#PWR0123" H 4650 6800 50  0001 C CNN
F 1 "GND" H 4650 6900 50  0000 C CNN
F 2 "" H 4650 7050 50  0001 C CNN
F 3 "" H 4650 7050 50  0001 C CNN
	1    4650 7050
	1    0    0    -1  
$EndComp
$Comp
L power:+5V #PWR0124
U 1 1
P 4650 6350
F 0 "#PWR0124" H 4650 6200 50  0001 C CNN
F 1 "+5V" H 4650 6490 50  0000 C CNN
F 2 "" H 4650 6350 50  0001 C CNN
F 3 "" H 4650 6350 50  0001 C CNN
	1    4650 6350
	1    0    0    -1  
$EndComp
$Comp
L Device:C C15
U 1 1
P 5050 6700
F 0 "C15" H 5075 6800 50  0000 L CNN
F 1 "100n" H 5075 6600 50  0000 L CNN
F 2 "Capacitors_SMD:C_0805_HandSoldering" H 5088 6550 50  0001 C CNN
F 3 "" H 5050 6700 50  0001 C CNN
	1    5050 6700
	1    0    0    -1  
$EndComp
$Comp
L Device:CP1_Small C16
U 1 1
P 5350 6700
F 0 "C16" H 5360 6770 50  0000 L CNN
F 1 "1u" H 5360 6620 50  0000 L CNN
F 2 "Capacitors_ThroughHole:CP_Radial_D5.0mm_P2.00mm" H 5350 6700 50  0001 C CNN
F 3 "" H 5350 6700 50  0001 C CNN
	1    5350 6700
	1    0    0    -1  
$EndComp
Wire Wire Line
	5050 6550 5050 6450
Wire Wire Line
	5050 6450 5200 6450
Wire Wire Line
	5350 6450 5350 6600
Wire Wire Line
	5050 6850 5050 6950
Wire Wire Line
	5050 6950 5200 6950
Wire Wire Line
	5350 6950 5350 6800
Wire Wire Line
	5200 6950 5200 7050
Connection ~ 5200 6950
Wire Wire Line
	5200 6450 5200 6350
Connection ~ 5200 6450
$Comp
L power:GND #PWR0125
U 1 1
P 5200 7050
F 0 "#PWR0125" H 5200 6800 50  0001 C CNN
F 1 "GND" H 5200 6900 50  0000 C CNN
F 2 "" H 5200 7050 50  0001 C CNN
F 3 "" H 5200 7050 50  0001 C CNN
	1    5200 7050
	1    0    0    -1  
$EndComp
$Comp
L power:+5V #PWR0126
U 1 1
P 5200 6350
F 0 "#PWR0126" H 5200 6200 50  0001 C CNN
F 1 "+5V" H 5200 6490 50  0000 C CNN
F 2 "" H 5200 6350 50  0001 C CNN
F 3 "" H 5200 6350 50  0001 C CNN
	1    5200 6350
	1    0    0    -1  
$EndComp
Wire Wire Line
	2900 1500 3200 1500
Wire Wire Line
	2900 2700 3200 2700
Wire Wire Line
	2900 3900 3200 3900
Wire Wire Line
	2900 5100 3200 5100
Wire Wire Line
	5100 1500 5400 1500
Wire Wire Line
	5100 2700 5400 2700
Wire Wire Line
	5100 3900 5400 3900
Wire Wire Line
	5100 5100 5400 5100
Wire Wire Line
	7500 1500 7800 1500
Wire Wire Line
	7500 2700 7800 2700
Wire Wire Line
	7500 3900 7800 3900
Wire Wire Line
	7500 5100 7800 5100
Wire Wire Line
	9700 1500 10000 1500
Wire Wire Line
	9700 2700 10000 2700
Wire Wire Line
	9700 3900 10000 3900
Wire Wire Line
	9700 5100 10000 5100
Wire Wire Line
	3500 6950 3650 6950
Wire Wire Line
	3500 6450 3650 6450
Wire Wire Line
	4100 6950 4250 6950
Wire Wire Line
	4100 6450 4250 6450
Wire Wire Line
	4650 6950 4800 6950
Wire Wire Line
	4650 6450 4800 6450
Wire Wire Line
	5200 6950 5350 6950
Wire Wire Line
	5200 6450 5350 6450
Text HLabel 1750 2500 1    60   Input ~ 0
SENS1
Text HLabel 1750 1300 1    60   Input ~ 0
SENS0
Wire Wire Line
	1750 2600 1750 2500
Connection ~ 1750 2600
Wire Wire Line
	1750 2600 2150 2600
Wire Wire Line
	1600 2600 1750 2600
Wire Wire Line
	1750 3700 1750 3800
Connection ~ 1750 3800
Wire Wire Line
	1750 3800 2150 3800
Wire Wire Line
	1600 1400 1750 1400
Wire Wire Line
	1750 1400 1750 1300
Connection ~ 1750 1400
Wire Wire Line
	1750 1400 2150 1400
Wire Wire Line
	1750 5000 1750 4900
Connection ~ 1750 5000
Wire Wire Line
	1750 5000 2150 5000
Wire Wire Line
	3950 5000 3950 4900
Connection ~ 3950 5000
Wire Wire Line
	3950 5000 4350 5000
Wire Wire Line
	3950 3800 3950 3700
Connection ~ 3950 3800
Wire Wire Line
	3950 3800 4350 3800
Wire Wire Line
	3950 2600 3950 2500
Connection ~ 3950 2600
Wire Wire Line
	3950 2600 4350 2600
Wire Wire Line
	3950 1400 3950 1300
Connection ~ 3950 1400
Wire Wire Line
	3950 1400 4350 1400
Wire Wire Line
	6350 5000 6350 4900
Connection ~ 6350 5000
Wire Wire Line
	6350 5000 6750 5000
Wire Wire Line
	6350 3800 6350 3700
Connection ~ 6350 3800
Wire Wire Line
	6350 3800 6750 3800
Wire Wire Line
	6350 2600 6350 2500
Connection ~ 6350 2600
Wire Wire Line
	6350 2600 6750 2600
Wire Wire Line
	6350 1400 6350 1300
Connection ~ 6350 1400
Wire Wire Line
	6350 1400 6750 1400
Wire Wire Line
	8550 5000 8550 4900
Connection ~ 8550 5000
Wire Wire Line
	8550 5000 8950 5000
Wire Wire Line
	8550 3800 8550 3700
Connection ~ 8550 3800
Wire Wire Line
	8550 3800 8950 3800
Wire Wire Line
	8550 2600 8550 2500
Connection ~ 8550 2600
Wire Wire Line
	8550 2600 8950 2600
Wire Wire Line
	8550 1400 8550 1300
Connection ~ 8550 1400
Wire Wire Line
	8550 1400 8950 1400
Text HLabel 3200 1500 2    60   Output ~ 0
OUT0
Text HLabel 3200 2700 2    60   Output ~ 0
OUT1
Text HLabel 3200 3900 2    60   Output ~ 0
OUT2
Text HLabel 3200 5100 2    60   Output ~ 0
OUT3
Text HLabel 5400 1500 2    60   Output ~ 0
OUT4
Text HLabel 5400 2700 2    60   Output ~ 0
OUT5
Text HLabel 5400 3900 2    60   Output ~ 0
OUT6
Text HLabel 5400 5100 2    60   Output ~ 0
OUT7
Text HLabel 7800 1500 2    60   Output ~ 0
OUT8
Text HLabel 7800 2700 2    60   Output ~ 0
OUT9
Text HLabel 7800 3900 2    60   Output ~ 0
OUT10
Text HLabel 7800 5100 2    60   Output ~ 0
OUT11
Text HLabel 10000 1500 2    60   Output ~ 0
OUT12
Text HLabel 10000 2700 2    60   Output ~ 0
OUT13
Text HLabel 10000 3900 2    60   Output ~ 0
OUT14
Text HLabel 10000 5100 2    60   Output ~ 0
OUT15
$EndSCHEMATC
